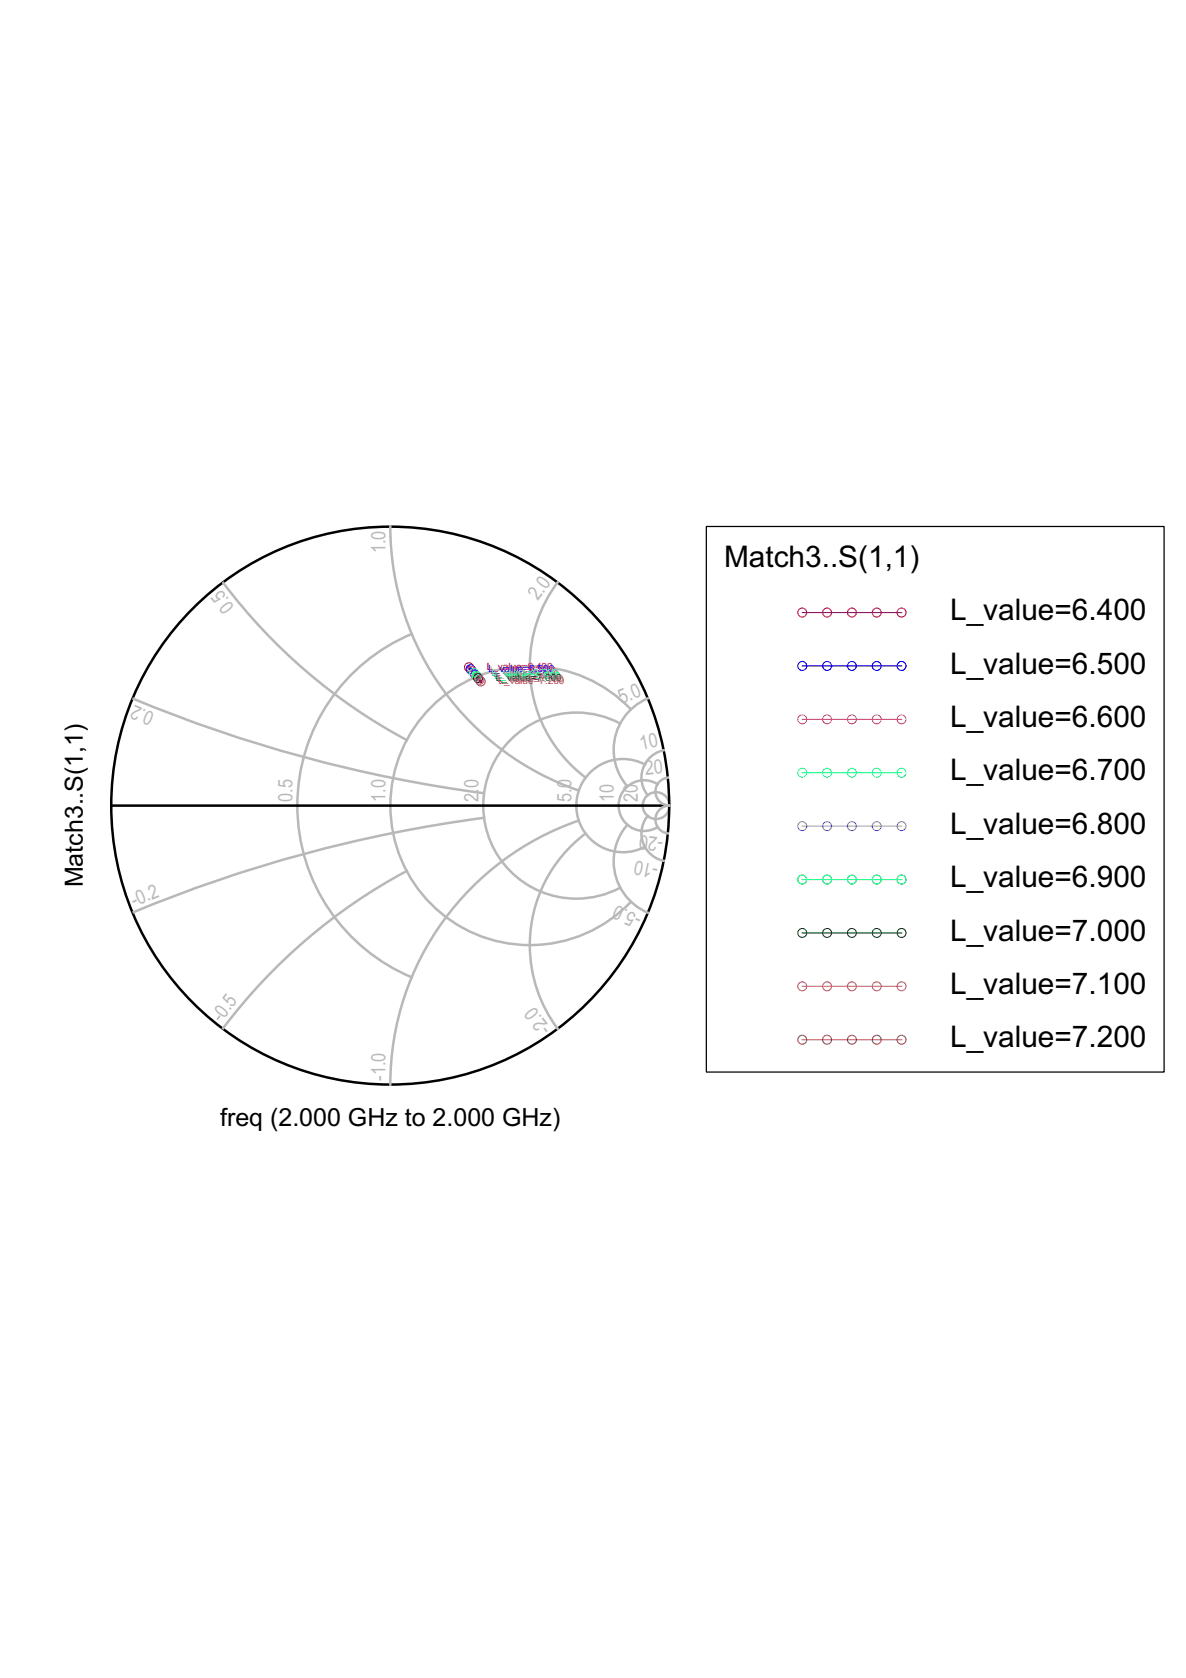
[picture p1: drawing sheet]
<svg xmlns="http://www.w3.org/2000/svg" width="210mm" height="297mm" viewBox="0 0 210 297" stroke-linecap="round" stroke-linejoin="round" font-family="sans-serif">
<g fill="none" stroke="#b8b8b8" stroke-width=".44">
<path d="M69.1 93.2a49.4 49.4 0 0 0 33.3 46.7M39.5 103.2a99.2 99.2 0 0 0 32.5 27.8M72.9 112.2a32.9 32.9 0 0 0-20.3 30.4 32.9 32.9 0 0 0 20.3 30.4M98.7 103.1a24.7 24.7 0 0 0 4.9 34.5M23.6 123.7a245.2 245.2 0 0 0 62 16.7M109.8 128.1a16.5 16.5 0 0 0-24.3 14.5 16.5 16.5 0 0 0 24.2 14.5M111.7 125.6a24.7 24.7 0 0 0-35.2-.6 24.7 24.7 0 0 0 0 35.2 24.7 24.7 0 0 0 35.2-.6M114.1 135.3a8.3 8.3 0 0 0-12.1 7.3 8.3 8.3 0 0 0 12.1 7.3M114.7 123.6a9.9 9.9 0 0 0-3.7 15.6M116.4 138.8a4.5 4.5 0 0 0-6.9 3.8 4.5 4.5 0 0 0 6.9 3.8M117.5 132.8a4.9 4.9 0 0 0-2.9 8M118.2 137.7a2.47 2.47 0 0 0-2.2 2.5 2.47 2.47 0 0 0 2.5 2.4"/>
<path d="M72 154.2a99.3 99.3 0 0 0-32.5 27.8M85.7 144.8a245.3 245.3 0 0 0-62 16.7M102.4 145.3a49.4 49.4 0 0 0-33.3 46.7M103.6 147.5a24.7 24.7 0 0 0-4.9 34.6M111 146a9.9 9.9 0 0 0 3.7 15.6M114.6 144.4a4.9 4.9 0 0 0 2.9 8M118.5 142.6a2.47 2.47 0 0 0-2.5 2.3 2.47 2.47 0 0 0 2.2 2.6"/>
<circle cx="116.1" cy="142.6" r="2.37"/>
</g>
<g fill="none" stroke="#000" stroke-width=".44">
<path d="M19.7 142.6h98.8"/>
<circle cx="69.1" cy="142.6" r="49.4"/>
</g>
<circle cx="83" cy="118.1" r=".35" fill="#f00"/>
<circle cx="83" cy="118.1" r=".79" fill="none" stroke="#f00" stroke-width=".19"/>
<circle cx="83.3" cy="118.5" r=".35" fill="#00f"/>
<circle cx="83.3" cy="118.5" r=".79" fill="none" stroke="#00f" stroke-width=".19"/>
<circle cx="83.6" cy="118.8" r=".35" fill="#f0f"/>
<circle cx="83.6" cy="118.8" r=".79" fill="none" stroke="#f0f" stroke-width=".19"/>
<circle cx="83.9" cy="119.1" r=".35" fill="#0ff"/>
<circle cx="83.9" cy="119.1" r=".79" fill="none" stroke="#0ff" stroke-width=".19"/>
<circle cx="84.1" cy="119.4" r=".35" fill="#7b68ee"/>
<circle cx="84.1" cy="119.4" r=".79" fill="none" stroke="#7b68ee" stroke-width=".19"/>
<circle cx="84.4" cy="119.7" r=".35" fill="#0f0"/>
<circle cx="84.4" cy="119.7" r=".79" fill="none" stroke="#0f0" stroke-width=".19"/>
<circle cx="84.6" cy="120" r=".35" fill="#006400"/>
<circle cx="84.6" cy="120" r=".79" fill="none" stroke="#006400" stroke-width=".19"/>
<circle cx="84.9" cy="120.4" r=".35" fill="#cd5c5c"/>
<circle cx="84.9" cy="120.4" r=".79" fill="none" stroke="#cd5c5c" stroke-width=".19"/>
<circle cx="85.1" cy="120.6" r=".35" fill="#a0522d"/>
<g fill="none" stroke="#a0522d" stroke-width=".19">
<path d="M142 184.1h17.6"/>
<circle cx="85.1" cy="120.6" r=".79"/>
<circle cx="142" cy="184.1" r=".79"/>
<circle cx="146.4" cy="184.1" r=".79"/>
<circle cx="150.8" cy="184.1" r=".79"/>
<circle cx="155.2" cy="184.1" r=".79"/>
<circle cx="159.6" cy="184.1" r=".79"/>
</g>
<g fill="none" stroke="#f00" stroke-width=".19">
<path d="M142 108.4h17.6"/>
<circle cx="142" cy="108.4" r=".79"/>
<circle cx="146.4" cy="108.4" r=".79"/>
<circle cx="150.8" cy="108.4" r=".79"/>
<circle cx="155.2" cy="108.4" r=".79"/>
<circle cx="159.6" cy="108.4" r=".79"/>
</g>
<g fill="none" stroke="#00f" stroke-width=".19">
<path d="M142 117.9h17.6"/>
<circle cx="142" cy="117.9" r=".79"/>
<circle cx="146.4" cy="117.9" r=".79"/>
<circle cx="150.8" cy="117.9" r=".79"/>
<circle cx="155.2" cy="117.9" r=".79"/>
<circle cx="159.6" cy="117.9" r=".79"/>
</g>
<g fill="none" stroke="#f0f" stroke-width=".19">
<path d="M142 127.3h17.6"/>
<circle cx="142" cy="127.3" r=".79"/>
<circle cx="146.4" cy="127.3" r=".79"/>
<circle cx="150.8" cy="127.3" r=".79"/>
<circle cx="155.2" cy="127.3" r=".79"/>
<circle cx="159.6" cy="127.3" r=".79"/>
</g>
<g fill="none" stroke="#0ff" stroke-width=".19">
<path d="M142 136.8h17.6"/>
<circle cx="142" cy="136.8" r=".79"/>
<circle cx="146.4" cy="136.8" r=".79"/>
<circle cx="150.8" cy="136.8" r=".79"/>
<circle cx="155.2" cy="136.8" r=".79"/>
<circle cx="159.6" cy="136.8" r=".79"/>
</g>
<g fill="none" stroke="#7b68ee" stroke-width=".19">
<path d="M142 146.2h17.6"/>
<circle cx="142" cy="146.2" r=".79"/>
<circle cx="146.4" cy="146.2" r=".79"/>
<circle cx="150.8" cy="146.2" r=".79"/>
<circle cx="155.2" cy="146.2" r=".79"/>
<circle cx="159.6" cy="146.2" r=".79"/>
</g>
<g fill="none" stroke="#0f0" stroke-width=".19">
<path d="M142 155.7h17.6"/>
<circle cx="142" cy="155.7" r=".79"/>
<circle cx="146.4" cy="155.7" r=".79"/>
<circle cx="150.8" cy="155.7" r=".79"/>
<circle cx="155.2" cy="155.7" r=".79"/>
<circle cx="159.6" cy="155.7" r=".79"/>
</g>
<g fill="none" stroke="#006400" stroke-width=".19">
<path d="M142 165.1h17.6"/>
<circle cx="142" cy="165.1" r=".79"/>
<circle cx="146.4" cy="165.1" r=".79"/>
<circle cx="150.8" cy="165.1" r=".79"/>
<circle cx="155.2" cy="165.1" r=".79"/>
<circle cx="159.6" cy="165.1" r=".79"/>
</g>
<g fill="none" stroke="#cd5c5c" stroke-width=".19">
<path d="M142 174.6h17.6"/>
<circle cx="142" cy="174.6" r=".79"/>
<circle cx="146.4" cy="174.6" r=".79"/>
<circle cx="150.8" cy="174.6" r=".79"/>
<circle cx="155.2" cy="174.6" r=".79"/>
<circle cx="159.6" cy="174.6" r=".79"/>
</g>
<path d="M125 93.2h81v96.6h-81z" fill="none" stroke="#000" stroke-width=".22"/>
<g font-size="5.3">
<text x="128.1" y="100.3">Match3..S(1,1)</text>
<text x="168.2" y="109.8">L_value=6.400</text>
<text x="168.2" y="119.2">L_value=6.500</text>
<text x="168.2" y="128.7">L_value=6.600</text>
<text x="168.2" y="138.1">L_value=6.700</text>
<text x="168.2" y="147.6">L_value=6.800</text>
<text x="168.2" y="157.1">L_value=6.900</text>
<text x="168.2" y="166.5">L_value=7.000</text>
<text x="168.2" y="176">L_value=7.100</text>
<text x="168.2" y="185.4">L_value=7.200</text>
</g>
<g font-size="4.4">
<text x="14.7" y="157.1" transform="rotate(-90 14.7 157.1)">Match3..S(1,1)</text>
<text x="39" y="199.3">freq (2.000 GHz to 2.000 GHz)</text>
</g>
<g font-size="3.5" fill="#b8b8b8">
<text x="68.2" y="97.9" transform="rotate(-90 68.2 97.9)">1.0</text>
<text x="41.6" y="107.4" transform="rotate(-127 41.6 107.4)">0.5</text>
<text x="95.2" y="106.4" transform="rotate(-53 95.2 106.4)">2.0</text>
<text x="110" y="124.7" transform="rotate(-23 110 124.7)">5.0</text>
<text x="27.5" y="126.2" transform="rotate(-157 27.5 126.2)">0.2</text>
<text x="113.5" y="132.8" transform="rotate(-11 113.5 132.8)">10</text>
<text x="114.2" y="137.2" transform="rotate(-6 114.2 137.2)">20</text>
<text x="51.8" y="141.9" transform="rotate(-90 51.8 141.9)">0.5</text>
<text x="68.2" y="141.9" transform="rotate(-90 68.2 141.9)">1.0</text>
<text x="84.7" y="141.9" transform="rotate(-90 84.7 141.9)">2.0</text>
<text x="101.1" y="141.9" transform="rotate(-90 101.1 141.9)">5.0</text>
<text x="108.6" y="141.9" transform="rotate(-90 108.6 141.9)">10</text>
<text x="112.9" y="141.9" transform="rotate(-90 112.9 141.9)">20</text>
<text x="117.4" y="148.3" transform="rotate(-174 117.4 148.3)">-20</text>
<text x="116.6" y="153.1" transform="rotate(-169 116.6 153.1)">-10</text>
<text x="23.8" y="160.5" transform="rotate(-23 23.8 160.5)">-0.2</text>
<text x="113.7" y="162.1" transform="rotate(-157 113.7 162.1)">-5.0</text>
<text x="39.1" y="181.1" transform="rotate(-53 39.1 181.1)">-0.5</text>
<text x="97.6" y="182.1" transform="rotate(-127 97.6 182.1)">-2.0</text>
<text x="68.2" y="191.3" transform="rotate(-90 68.2 191.3)">-1.0</text>
</g>
<text font-size="1.8" fill="#f00" x="86.2" y="118.6">LL_vallue=6..400</text>
<text font-size="1.8" fill="#f0f" x="86.7" y="119.2">LL__vvaaluuee==66.560000</text>
<text font-size="1.8" fill="#7b68ee" x="87.3" y="119.9">LL__vvaalluuee==66..780000</text>
<g font-size="1.8" fill="#006400">
<text x="87.8" y="120.5">LL_value=6.900</text>
<text x="88.8" y="120.5">_value=7.000</text>
</g>
<g font-size="1.8" fill="#a0522d">
<text x="88.2" y="121.1">L_value=7.100</text>
<text x="89.2" y="121.1">_value=7.200</text>
</g>
</svg>
